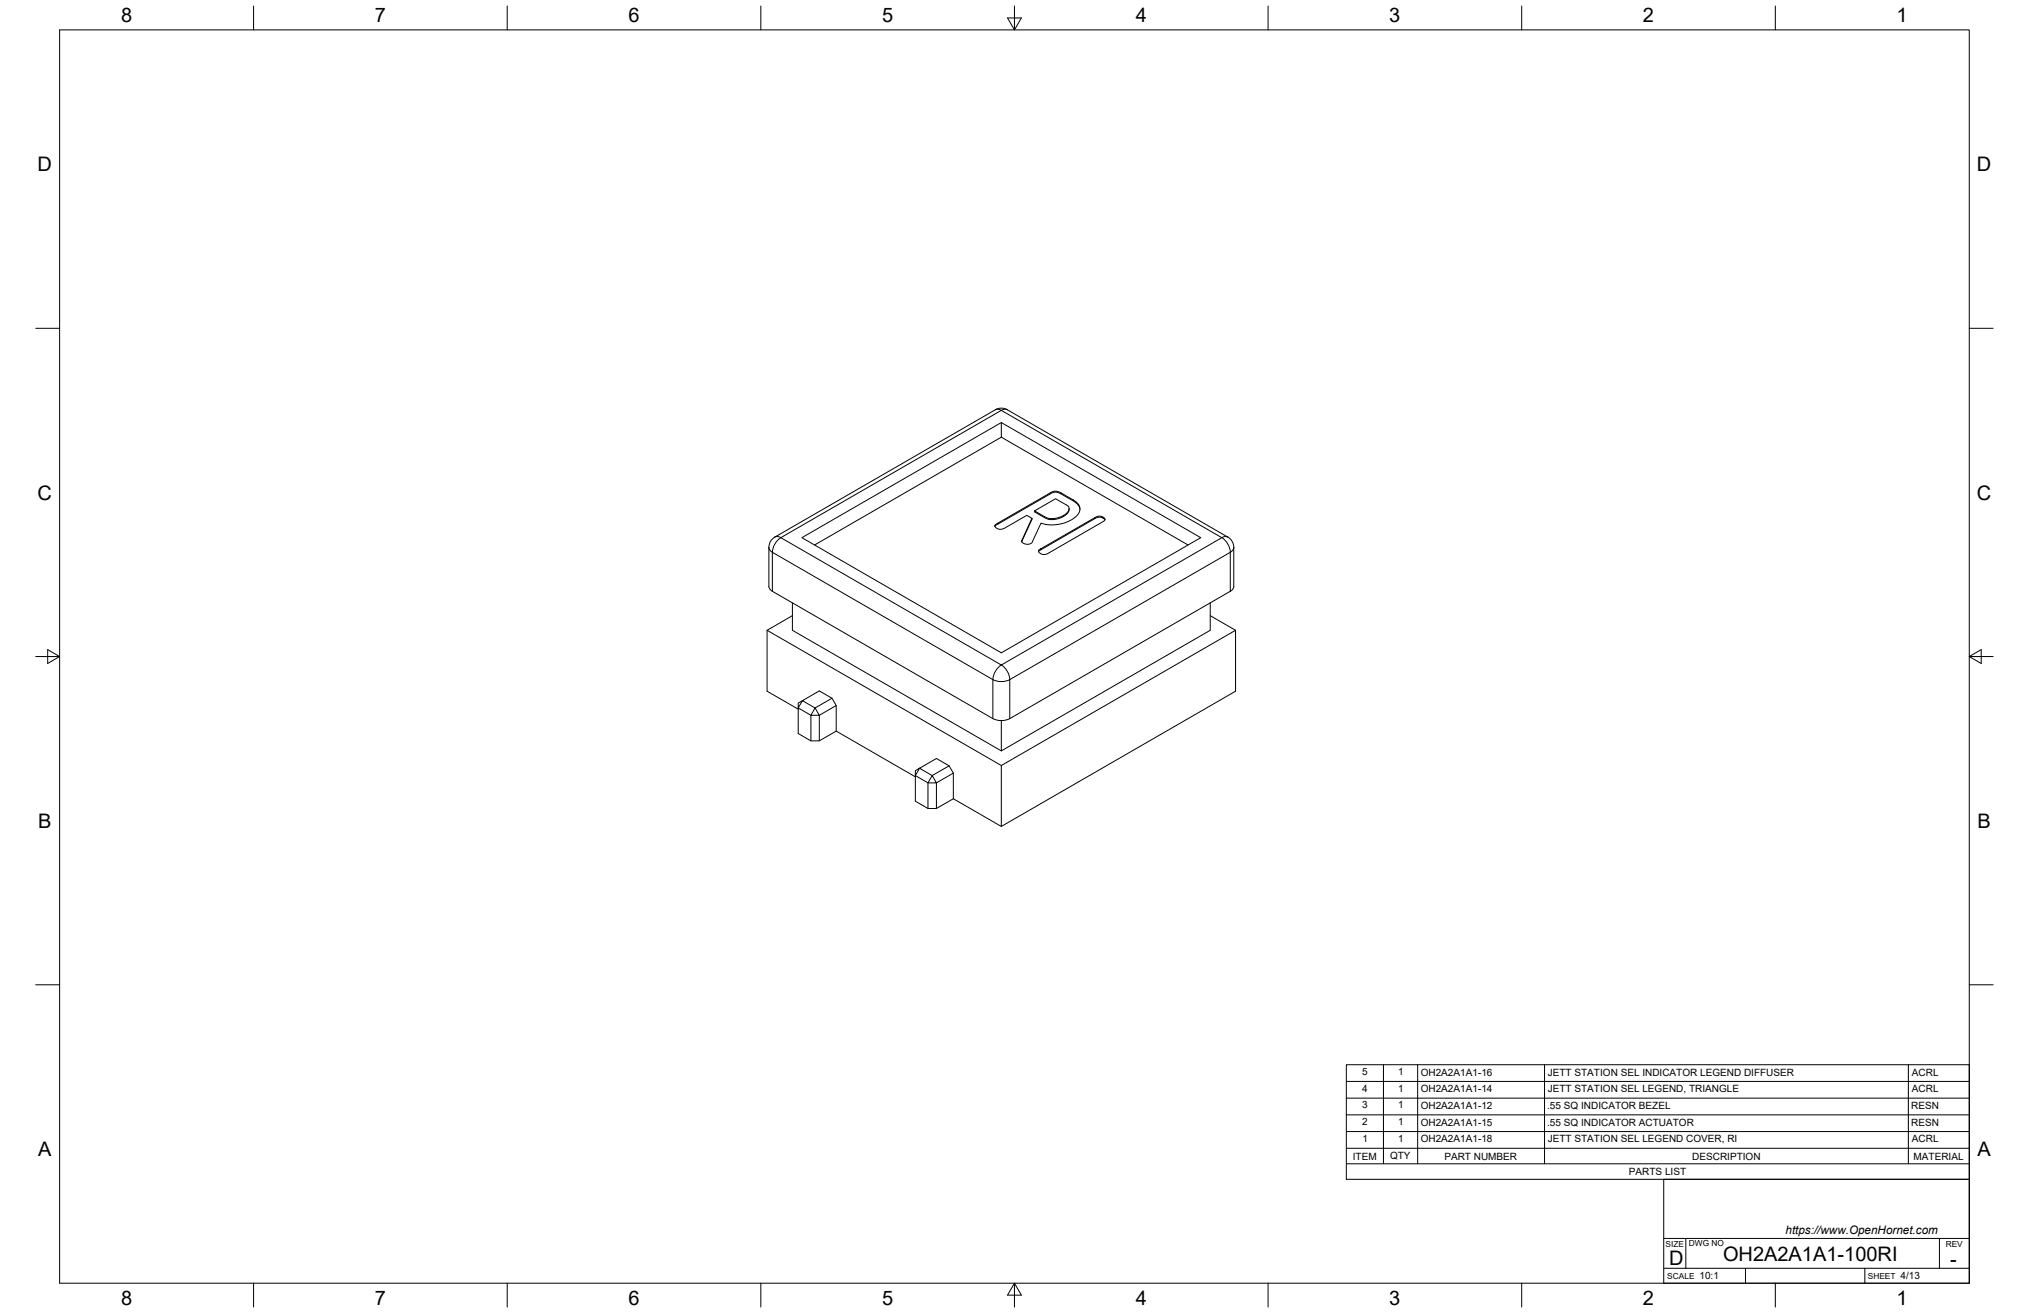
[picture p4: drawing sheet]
<svg xmlns="http://www.w3.org/2000/svg" width="864mm" height="559mm" viewBox="0 0 864 559" stroke-linecap="round" stroke-linejoin="round" font-family="sans-serif">
<!-- layer: Visible Narrow -->
<g fill="none" stroke="#000" stroke-width=".43">
<path d="M423.7 174.4l1.6-.2a1.3 1.3 0 0 0 1.8 0l1.6 .2M444.5 219.8v.4M329.8 228.6l1.2-.3 1.4 .5a8 8 0 0 0-3.6 6.3l-1.2-1-.3-1.1M332.3 228.8l93.9-54.2 93.8 54.2-93.8 54.2zM424.9 222.5v.4M466 220.3v.4M469.5 220.1v.5M522.6 228.6l-1.2-.3-1.4 .5a8 8 0 0 1 3.6 6.3M523.6 235.1l-93.8 54.1v16.6M523.6 235.1v16.6M525.1 233l-.3 1.1-1.1 .9M328.7 251.7v-16.6l93.9 54.1v16.6"/>
<path d="M425 284l1.2-1a8 8 0 0 1 3.6 6.2 8 8 0 0 1-7.2 0l.5-2.3z"/>
</g>
<!-- layer: Visible -->
<g fill="none" stroke="#000" stroke-width=".43">
<path d="M426.2 179.8v6.3l-79.5 45.8M426.2 186.1l79.5 45.8M440.3 217.4l9-5.1 4.4 2.5a2.05 2.05 0 0 1 1.4 1.9 2.05 2.05 0 0 1-1.4 2l-1 .7v.4M447 209.8v.4M451.6 209.8v.4M452.7 219.4l-2.3 .9-2.6 .4v.4M455 216.5a4.8 4.8 0 0 1-4.3 4.1l-2.2 .5a5.6 5.6 0 0 1-4-.9l-4.2-2.4v-.4l5.4 3.1 2.1 .2M456.9 212.8v.4M459.7 216.8a4.8 4.8 0 0 0-2.8-3.6l-6.2-3.5-1.4-.3-1.3 .3-23.5 13.5-1 .8v-.3M327.3 233v16.6l.3 1.1 1.1 .9M341.3 228.8l84.9-49 84.9 49-84.9 49zM423.6 223.4l23.6-13.8 1.6-.5h1.1l1.7 .7 7 4.3 .7 1.1 .4 1.2-.2 1.2-.6 1.2a15.5 15.5 0 0 1-15.8 3.8l-3.5 7.5a2.62 2.62 0 0 1-2.3 1.5 2.62 2.62 0 0 1-2.4-1.4l4.3-9.6-2.2-1.3-9.6 5.6-1.3 .4-1.6-.3a1.17 1.17 0 0 1-.9-1.6z"/>
<path d="M435 229.9v.4M439.2 220.6l-4.3 10M442.1 234.2l24.5-14.2 2-.3 1.6 .9a1 1 0 0 1-.9 1.5l-23.2 13.4-1.5 .5-1.4-.2a1.35 1.35 0 0 1-1.1-1.6zM443 234l-1 .7M470.3 221.2l-1.7-1-2.2 .3-23.4 13.5v-.4M525.1 233v16.6l-.1 .7-.9 1-94.3 54.5a8 8 0 0 1-7.2 0M525.1 233a5 5 0 0 0-2.5-4.4l-93.9-54.2a5 5 0 0 0-5 0l-93.9 54.2a5.1 5.1 0 0 0-2.5 4.4M328.7 251.7l93.9 54.1M337.3 256.6v11.6l88.9 51.4M515.1 256.6v11.6l-88.9 51.4v-12.9M326.5 268.2l99.7 57.6v25.9M337.3 262l-10.8 6.2v26l13.2 7.6"/>
<path d="M515.1 262l10.8 6.2M339.7 299.2l1.8-1-1.8 3.1zM354.1 297.2l-7.2 4.1-5.4-3.1 7.2-4.2 5.4 3.2 1.8 3.1v10.9M345.1 315.3v-10.9l-5.4-3.1v10.9l5.4 3.1h3.6l7.2-4.1 33.7 19.4M346.9 301.3l1.8 3.1h-3.6zM355.9 300.3l-7.2 4.1v10.9M389.6 328l1.8-1-1.8 3.1zM396.8 330.1l1.8 3.1h-3.6zM404 325.9l-7.2 4.2-5.4-3.1 7.2-4.2 5.4 3.1 1.8 3.1v10.9M405.8 339.9l-7.2 4.2h-3.6l-5.4-3.1v-10.9l5.4 3.1v10.9M405.8 329l-7.2 4.2v10.9M426.2 325.8l99.7-57.6v26l-99.7 57.5-20.4-11.8"/>
</g>
<!-- layer: Border -->
<g fill="none" stroke="#000" stroke-width=".43">
<path d="M25.4 12.7h812.8v533.4h-812.8zM107.9 2.6v10.1M215.9 2.6v10.1M323.8 2.6v10.1M428.8 7.6h5.9l-2.9 5.1zM431.8 2.6v10.1M539.7 2.6v10.1M647.7 2.6v10.1M755.6 2.6v10.1M15.2 139.7h10.2M838.2 139.7h10.1M15.2 279.4h10.2"/>
<path d="M20.3 276.5l5.1 2.9-5.1 3zM838.2 279.4l5.1-2.9v5.9zM838.2 279.4h10.1M15.2 419.1h10.2M838.2 419.1h10.1M107.9 546.1v10.2M215.9 546.1v10.2M323.8 546.1v10.2M431.8 546.1l2.9 5.1h-5.9zM431.8 546.1v10.2M539.7 546.1v10.2M647.7 546.1v10.2"/>
<path d="M755.6 546.1v10.2"/>
</g>
<!-- layer: Titleblock -->
<path d="M708.1 501.9h130.1v44.2h-130.1zM708.1 539.8h130.1M708.1 527.1h130.1M717.5 527.1v12.7M742.9 539.8v6.3M793.7 539.8v6.3M825.5 527.1v12.7" fill="none" stroke="#000" stroke-width=".43"/>
<!-- layer: Parts Lists -->
<path d="M573 453.1h265.2v48.8h-265.2zM588.8 453.1v42.2M603.4 453.1v42.2M657.4 453.1v42.2M812.2 453.1v42.2M573 474.5h265.2M573 467.4h265.2M573 460.2h265.2M573 495.3h265.2M573 488.7h265.2M573 481.6h265.2" fill="none" stroke="#000" stroke-width=".43"/>
<g font-size="8.5">
<text x="51.6" y="9.4">8</text>
<text x="159.5" y="9.4">7</text>
<text x="267.5" y="9.4">6</text>
<text x="375.4" y="9.3">5</text>
<text x="483.4" y="9.4">4</text>
<text x="591.3" y="9.4">3</text>
<text x="699.3" y="9.4">2</text>
<text x="807.2" y="9.4">1</text>
<text x="16" y="72.9">D</text>
<text x="841.4" y="72.9">D</text>
<text x="16" y="212.6">C</text>
<text x="841.4" y="212.6">C</text>
<text x="16.2" y="352.3">B</text>
<text x="841.7" y="352.3">B</text>
<text x="16.2" y="492">A</text>
<text x="841.7" y="492">A</text>
<text x="710.4" y="538.4">D</text>
<text x="733.4" y="536.7">OH2A2A1A1-100RI</text>
<text x="830.1" y="538.8">-</text>
<text x="51.6" y="555.5">8</text>
<text x="159.5" y="555.5">7</text>
<text x="267.5" y="555.5">6</text>
<text x="375.4" y="555.4">5</text>
<text x="483.4" y="555.5">4</text>
<text x="591.3" y="555.5">3</text>
<text x="699.3" y="555.5">2</text>
<text x="807.2" y="555.5">1</text>
</g>
<text font-size="5" x="760" y="525.2">https://www.OpenHornet.com</text>
<g font-size="4.3">
<text x="579.8" y="457.5">5</text>
<text x="595.1" y="457.5">1</text>
<text x="604.7" y="457.8">OH2A2A1A1-16</text>
<text x="658.8" y="457.8">JETT STATION SEL INDICATOR LEGEND DIFFUSER</text>
<text x="813.8" y="457.8">ACRL</text>
<text x="579.8" y="464.6">4</text>
<text x="595.1" y="464.6">1</text>
<text x="604.7" y="464.9">OH2A2A1A1-14</text>
<text x="658.8" y="464.9">JETT STATION SEL LEGEND, TRIANGLE</text>
<text x="813.8" y="464.9">ACRL</text>
<text x="579.8" y="471.7">3</text>
<text x="595.1" y="471.7">1</text>
<text x="604.7" y="472">OH2A2A1A1-12</text>
<text x="658.5" y="472">.55 SQ INDICATOR BEZEL</text>
<text x="813.4" y="472">RESN</text>
<text x="579.8" y="478.8">2</text>
<text x="595.1" y="478.8">1</text>
<text x="604.7" y="479.1">OH2A2A1A1-15</text>
<text x="658.5" y="479.1">.55 SQ INDICATOR ACTUATOR</text>
<text x="813.4" y="479.1">RESN</text>
<text x="579.9" y="485.9">1</text>
<text x="595.1" y="485.9">1</text>
<text x="604.7" y="486.2">OH2A2A1A1-18</text>
<text x="658.8" y="486.2">JETT STATION SEL LEGEND COVER, RI</text>
<text x="813.8" y="486.2">ACRL</text>
<text x="575.8" y="493.5">ITEM</text>
<text x="591.7" y="493.4">QTY</text>
<text x="614.8" y="493.5">PART NUMBER</text>
<text x="720.3" y="493.5">DESCRIPTION</text>
<text x="814.5" y="493.5">MATERIAL</text>
<text x="693.3" y="500.1">PARTS LIST</text>
<text x="723.4" y="544.5">10:1</text>
<text x="809" y="544.5">4/13</text>
</g>
<g font-size="3.5">
<text x="708.9" y="530.9">SIZE</text>
<text x="718.9" y="530.5">DWG NO</text>
<text x="828.2" y="530.9">REV</text>
<text x="709.6" y="544.2">SCALE</text>
<text x="795" y="544.2">SHEET</text>
</g>
</svg>
